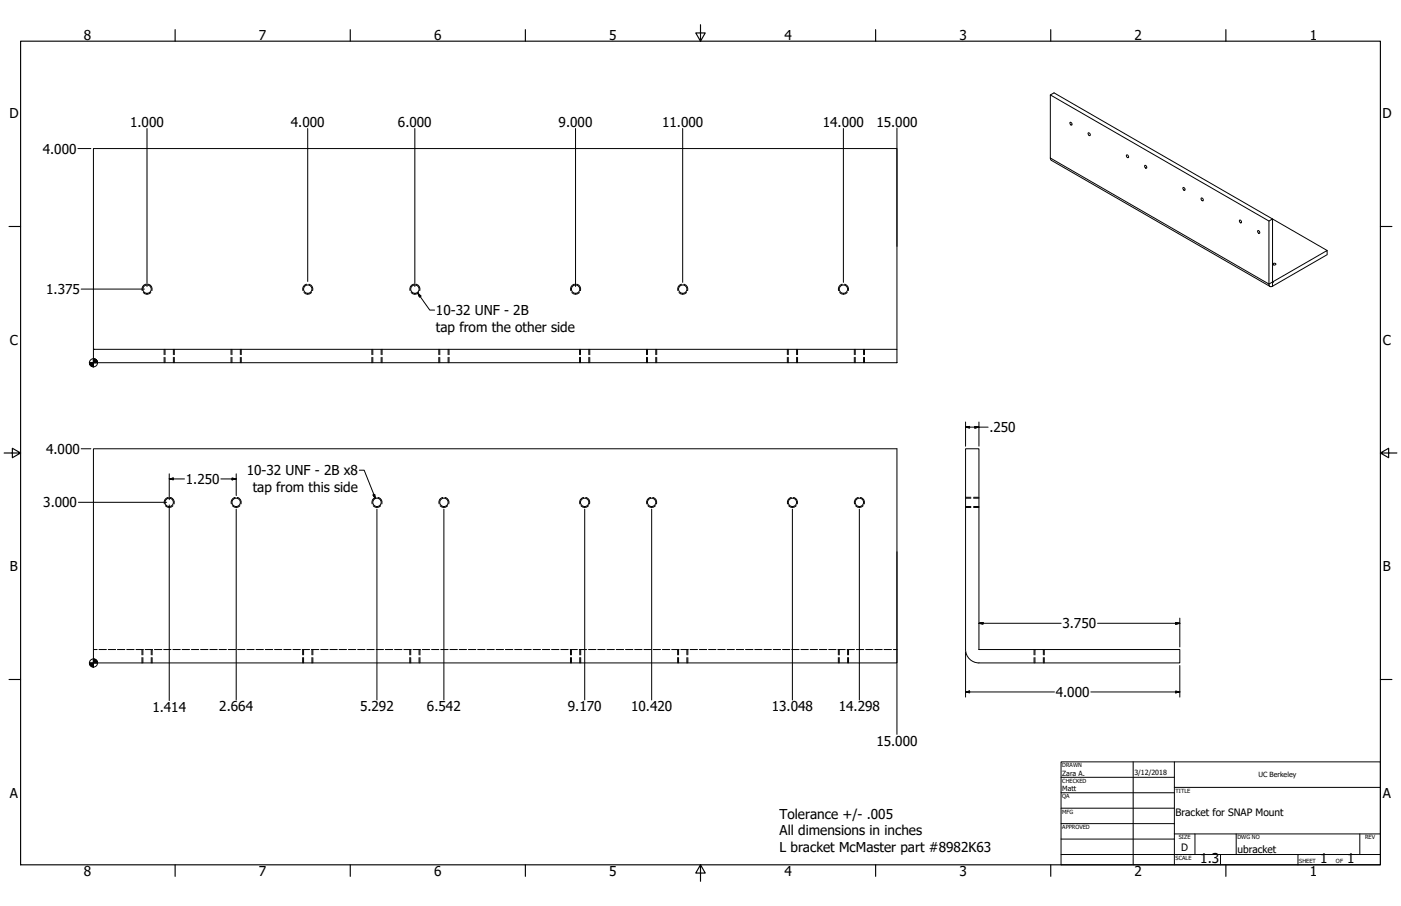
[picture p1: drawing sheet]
<svg xmlns="http://www.w3.org/2000/svg" width="864mm" height="559mm" viewBox="0 0 864 559" stroke-linecap="round" stroke-linejoin="round" font-family="sans-serif">
<!-- layer: Visible (ANSI) -->
<g fill="none" stroke="#000" stroke-width=".62">
<path d="M647 59l135 77M660 75a.9 .9 0 0 1 1 1 .9 .9 0 0 1-1 1zM647 97v-38l3-2 168 97M671 82a.9 .9 0 0 1 1 0 1.1 1.1 0 0 1-1 2zM694 96a.9 .9 0 0 1 1 0 .9 .9 0 0 1 0 1zM706 102a.9 .9 0 0 1 1 1 .9 .9 0 0 1-1 1zM729 116a.8 .8 0 0 1 1 0 .8 .8 0 0 1 0 1zM764 136a.9 .9 0 0 1 1 0 .9 .9 0 0 1 0 1zM775 142a.9 .9 0 0 1 1 1 .9 .9 0 0 1 0 1zM782 175v-39l2-1v39l34-20v3l-34 20M58 215h495v9h-495zM58 215v-123h495v123"/>
<path d="M58 277h495v132h-495zM595 277h8v124h124v8h-124a8 8 0 0 1-8-8zM603 401h.1"/>
<circle cx="741" cy="123" r=".8"/>
<circle cx="91" cy="178" r="2.6"/>
<circle cx="190" cy="178" r="2.6"/>
<circle cx="256" cy="178" r="2.6"/>
<circle cx="355" cy="178" r="2.6"/>
<circle cx="421" cy="178" r="2.6"/>
<circle cx="520" cy="178" r="2.6"/>
<circle cx="786" cy="163" r=".9"/>
<circle cx="104" cy="310" r="2.6"/>
<circle cx="146" cy="310" r="2.6"/>
<circle cx="232" cy="310" r="2.6"/>
<circle cx="274" cy="310" r="2.6"/>
<circle cx="360" cy="310" r="2.6"/>
<circle cx="402" cy="310" r="2.6"/>
<circle cx="488" cy="310" r="2.6"/>
<circle cx="530" cy="310" r="2.6"/>
</g>
<!-- layer: Hidden Narrow (ANSI) -->
<g fill="none" stroke="#000" stroke-width=".62">
<path d="M90 175a3 3 0 0 0-2 4M91 175h1a3 3 0 0 1 2 4M189 175a3 3 0 0 0-2 4M190 175h1a3 3 0 0 1 2 4M255 175a3 3 0 0 0-2 4M256 175h1a3 3 0 0 1 2 4M354 175a3 3 0 0 0-2 4M355 175h1a3 3 0 0 1 2 4M420 175a3 3 0 0 0-2 4M422 175a3 3 0 0 1 2 4M519 175a3 3 0 0 0-2 4M521 175a3 3 0 0 1 2 4"/>
<path d="M88 180l1 1a3 3 0 0 0 4-1M187 180l1 1a3 3 0 0 0 4-1M253 180l1 1a3 3 0 0 0 4-1M352 180l1 1a3 3 0 0 0 4-1M419 180v1a3 3 0 0 0 4-1M518 180v1a3 3 0 0 0 4-1M101 215v4M107 215v4M142 215v4M149 215v4M229 215v4M236 215v4"/>
<path d="M271 215v4M277 215v4M357 215v4M364 215v4M399 215v4M405 215v4M485 215v4M492 215v4M527 215v4M533 215v4M101 220v4M107 220v4"/>
<path d="M142 220v4M149 220v4M229 220v4M236 220v4M271 220v4M277 220v4M357 220v4M364 220v4M399 220v4M405 220v4M485 220v4M492 220v4"/>
<path d="M527 220v4M533 220v4M102 312a3 3 0 0 0 5 0M104 307h-1a3 3 0 0 0-2 4M105 307a3 3 0 0 1 2 4M143 312h1a3 3 0 0 0 4 0M145 307a3 3 0 0 0-2 4M146 307h1a3 3 0 0 1 2 4M230 312a3 3 0 0 0 5 0M232 307h-1a3 3 0 0 0-2 4M233 307a3 3 0 0 1 2 4M271 312h1a3 3 0 0 0 4 0"/>
<path d="M273 307a3 3 0 0 0-2 4M274 307h1a3 3 0 0 1 2 4M358 312a3 3 0 0 0 5 0M360 307h-1a3 3 0 0 0-2 4M361 307h1a3 3 0 0 1 1 4M399 312h1a3 3 0 0 0 4 0M401 307a3 3 0 0 0-2 4M402 307h1a3 3 0 0 1 2 4M486 312a3 3 0 0 0 5 0M488 307h-1a3 3 0 0 0-1 4M489 307h1a3 3 0 0 1 1 4M527 312h1a3 3 0 0 0 4 0"/>
<path d="M529 307a3 3 0 0 0-2 4M530 307h1a3 3 0 0 1 2 4M595 313h3M595 307h3M600 313h3M600 307h3M88 401v3M88 406v3M94 401v3M94 406v3M187 401v3M187 406v3"/>
<path d="M193 401v3M193 406v3M253 401v3M253 406v3M259 401v3M259 406v3M352 401v3M352 406v3M358 401v3M358 406v3M418 401v3M418 406v3"/>
<path d="M424 401v3M424 406v3M517 401v3M517 406v3M523 401v3M523 406v3M637 401v3M637 406v3M644 401v3M644 406v3"/>
</g>
<!-- layer: Hidden (ANSI) -->
<g fill="none" stroke="#000" stroke-width=".62">
<path d="M102 215v4M107 215v4M143 215v4M148 215v4M230 215v4M235 215v4M271 215v4M276 215v4M358 215v4M363 215v4M399 215v4M404 215v4"/>
<path d="M486 215v4M491 215v4M527 215v4M532 215v4M102 220v4M107 220v4M143 220v4M148 220v4M230 220v4M235 220v4M271 220v4M276 220v4"/>
<path d="M358 220v4M363 220v4M399 220v4M404 220v4M486 220v4M491 220v4M527 220v4M532 220v4M595 312h3M595 307h3M600 312h3M600 307h3"/>
<path d="M58 401h2M61 401h5M67 401h4M72 401h5M78 401h5M84 401h4M88 401v3M88 406v3M89 401h5M93 401v3M93 406v3M95 401h5"/>
<path d="M101 401h4M107 401h4M112 401h5M118 401h4M124 401h4M129 401h5M135 401h5M141 401h4M146 401h5M152 401h5M158 401h4M164 401h4"/>
<path d="M169 401h5M175 401h4M181 401h4M186 401h5M187 401v3M187 406v3M192 401h5M192 401v3M192 406v3M198 401h4M203 401h5M209 401h5"/>
<path d="M215 401h4M220 401h5M226 401h5M232 401h4M237 401h5M243 401h5M249 401h4M253 401v3M253 406v3M255 401h4M258 401v3M258 406v3"/>
<path d="M260 401h5M266 401h5M272 401h4M277 401h5M283 401h5M289 401h4M294 401h5M300 401h5M306 401h4M312 401h4M317 401h5M323 401h4"/>
<path d="M329 401h4M334 401h5M340 401h5M346 401h4M351 401h5M352 401v3M352 406v3M357 401h5M357 401v3M357 406v3M363 401h4M368 401h5"/>
<path d="M374 401h5M380 401h4M386 401h4M391 401h5M397 401h5M403 401h4M408 401h5M414 401h5M418 401v3M418 406v3M420 401h4M423 401v3"/>
<path d="M423 406v3M425 401h5M431 401h5M437 401h4M442 401h5M448 401h5M454 401h4M460 401h4M465 401h5M471 401h4M477 401h4M482 401h5"/>
<path d="M488 401h5M494 401h4M499 401h5M505 401h5M511 401h4M517 401h4M517 401v3M517 406v3M522 401h5M522 401v3M522 406v3M528 401h4"/>
<path d="M534 401h4M539 401h5M545 401h5M551 401h2M638 401v3M638 406v3M643 401v3M643 406v3"/>
</g>
<!-- layer: Visible Narrow (ANSI) -->
<path d="M782 175l-135-78 1 2 135 78M782 175l2-1v3h-1z" fill="none" stroke="#000" stroke-width=".62"/>
<g fill="#000">
<circle cx="784" cy="174" r=".3"/>
<circle cx="784" cy="174" r=".2"/>
</g>
<!-- layer: Visible (ANSI) -->
<circle cx="58" cy="215" r=".3" fill="#000"/>
<!-- layer: Border (ANSI) -->
<g fill="none" stroke="#000" stroke-width=".7">
<path d="M108 18v7M216 18v7M324 18v7M432 15v10l-3-5h6l-3 5M540 18v7M648 18v7M756 18v7M13 25h838v508h-838zM6 140h7M851 140h7M3 279h10l-5-3v6l5-3M851 279l5 3v-6l-5 3h10"/>
<path d="M6 419h7M851 419h7M108 533v8M216 533v8M324 533v8M432 533l3 5h-6l3-5v11M540 533v8M648 533v8M756 533v8"/>
</g>
<!-- layer: Title (ANSI) -->
<g fill="none" stroke="#000" stroke-width=".62">
<path d="M654 470h197v63h-197zM654 479h70M698 470v63M724 470v63M654 489h70M654 498h70M724 486h127M654 508h70M654 518h70M724 514h127M737 514v13M762 514v13"/>
<path d="M838 514v13M654 527h197M752 527v6M800 527v6"/>
</g>
<!-- layer: Dimension (ANSI) -->
<g fill="none" stroke="#000" stroke-width=".62">
<path d="M91 79v98M190 79v95M256 79v98M355 79v98M421 79v95M520 79v95M553 79v73M48 92h8M50 178h39M50 277h6M595 263h3v1zM595 260v15"/>
<path d="M595 263h14M601 263h2l-2 1zM603 260v15M104 295h3v1zM104 295h10M104 292v16M136 295h10M143 295h3l-3 1zM146 292v14M48 310h55M104 311v121M146 314v118"/>
<path d="M232 314v118M274 314v118M360 314v118M402 314v118M488 314v118M530 314v118M553 340v113M603 384h3v1zM603 384h51M677 384h50M725 384h2l-2 1zM727 381v18"/>
<path d="M595 402v28M727 410v20M595 427l3-1v1zM595 427h55M672 427h55M725 426l2 1h-2z"/>
<circle cx="58" cy="224" r="2.5"/>
<circle cx="58" cy="409" r="2.5"/>
</g>
<g fill="#000" stroke="#000" stroke-width=".62">
<path d="M55 224l1 1zM55 224l2 2zM55 224l3 2h-1zM58 224h2zM58 221l2 3h-2zM58 221v5zM55 224h3v2zM55 224h3zM59 222l1 2zM59 221l1 3zM58 221h1l1 3zM595 263h3z"/>
<path d="M595 263h3v1zM601 264l2-1zM601 263h2l-2 1zM104 295h3zM104 295h3v1zM143 296l3-1zM143 295h3l-3 1zM603 384h3zM603 384h3v1zM725 385l2-1zM725 384h2l-2 1zM55 409l1 2z"/>
<path d="M55 409l2 2zM55 409l3 2h-1zM58 409h2zM58 406l2 3h-2zM58 406v5zM55 409h3v2zM55 409h3zM59 407l1 2zM58 406l1 1 1 2zM595 427l3-1zM595 427l3-1v1zM725 427h2z"/>
<path d="M725 426l2 1h-2z"/>
</g>
<!-- layer: Symbol (ANSI) -->
<path d="M258 181l1 2zM258 181l7 10h3M221 290h3l7 17M230 305h1v2z" fill="none" stroke="#000" stroke-width=".62"/>
<path d="M258 181l1 2zM230 305l1 2zM230 305h1v2z" fill="#000" stroke="#000" stroke-width=".62"/>
<g font-size="8.4">
<text x="52" y="24">8</text>
<text x="160" y="24">7</text>
<text x="268" y="24">6</text>
<text x="376" y="24">5</text>
<text x="483" y="24">4</text>
<text x="591" y="24">3</text>
<text x="699" y="24">2</text>
<text x="807" y="24">1</text>
<text x="6" y="73">D</text>
<text x="852" y="73">D</text>
<text x="80" y="78">1.000</text>
<text x="179" y="78">4.000</text>
<text x="245" y="78">6.000</text>
<text x="344" y="78">9.000</text>
<text x="408" y="78">11.000</text>
<text x="507" y="78">14.000</text>
<text x="540" y="78">15.000</text>
<text x="26" y="95">4.000</text>
<text x="28" y="181">1.375</text>
<text x="269" y="194">10-32 UNF - 2B</text>
<text x="269" y="205">tap from the other side</text>
<text x="6" y="213">C</text>
<text x="852" y="213">C</text>
<text x="610" y="267">.250</text>
<text x="28" y="280">4.000</text>
<text x="152" y="293">10-32 UNF - 2B x8</text>
<text x="115" y="298">1.250</text>
<text x="156" y="304">tap from this side</text>
<text x="27" y="313">3.000</text>
<text x="6" y="352">B</text>
<text x="852" y="352">B</text>
<text x="655" y="387">3.750</text>
<text x="651" y="430">4.000</text>
<text x="94" y="439">1.414</text>
<text x="135" y="439">2.664</text>
<text x="222" y="439">5.292</text>
<text x="263" y="439">6.542</text>
<text x="350" y="439">9.170</text>
<text x="389" y="439">10.420</text>
<text x="476" y="439">13.048</text>
<text x="517" y="439">14.298</text>
<text x="540" y="460">15.000</text>
<text x="6" y="492">A</text>
<text x="852" y="492">A</text>
<text x="481" y="505">Tolerance +/- .005</text>
<text x="481" y="515">All dimensions in inches</text>
<text x="481" y="525">L bracket McMaster part #8982K63</text>
<text x="740" y="533">1.3</text>
<text x="814" y="533">1</text>
<text x="830" y="533">1</text>
<text x="52" y="541">8</text>
<text x="160" y="541">7</text>
<text x="268" y="541">6</text>
<text x="376" y="541">5</text>
<text x="483" y="541">4</text>
<text x="591" y="541">3</text>
<text x="699" y="541">2</text>
<text x="807" y="541">1</text>
</g>
<g font-size="6.3">
<text x="725" y="503">Bracket for SNAP Mount</text>
<text x="728" y="525">D</text>
<text x="763" y="526">ubracket</text>
</g>
<g font-size="4.4">
<text x="655" y="479">Zara A.</text>
<text x="699" y="478">3/12/2018</text>
<text x="776" y="479">UC Berkeley</text>
<text x="655" y="488">Matt</text>
</g>
<g font-size="3.5">
<text x="655" y="473">DRAWN</text>
<text x="655" y="483">CHECKED</text>
<text x="725" y="489">TITLE</text>
<text x="655" y="492">QA</text>
<text x="655" y="502">MFG</text>
<text x="655" y="511">APPROVED</text>
<text x="727" y="518">SIZE</text>
<text x="763" y="518">DWG NO</text>
<text x="841" y="518">REV</text>
<text x="725" y="530">SCALE</text>
<text x="801" y="533">SHEET</text>
<text x="824" y="533">OF</text>
</g>
</svg>
